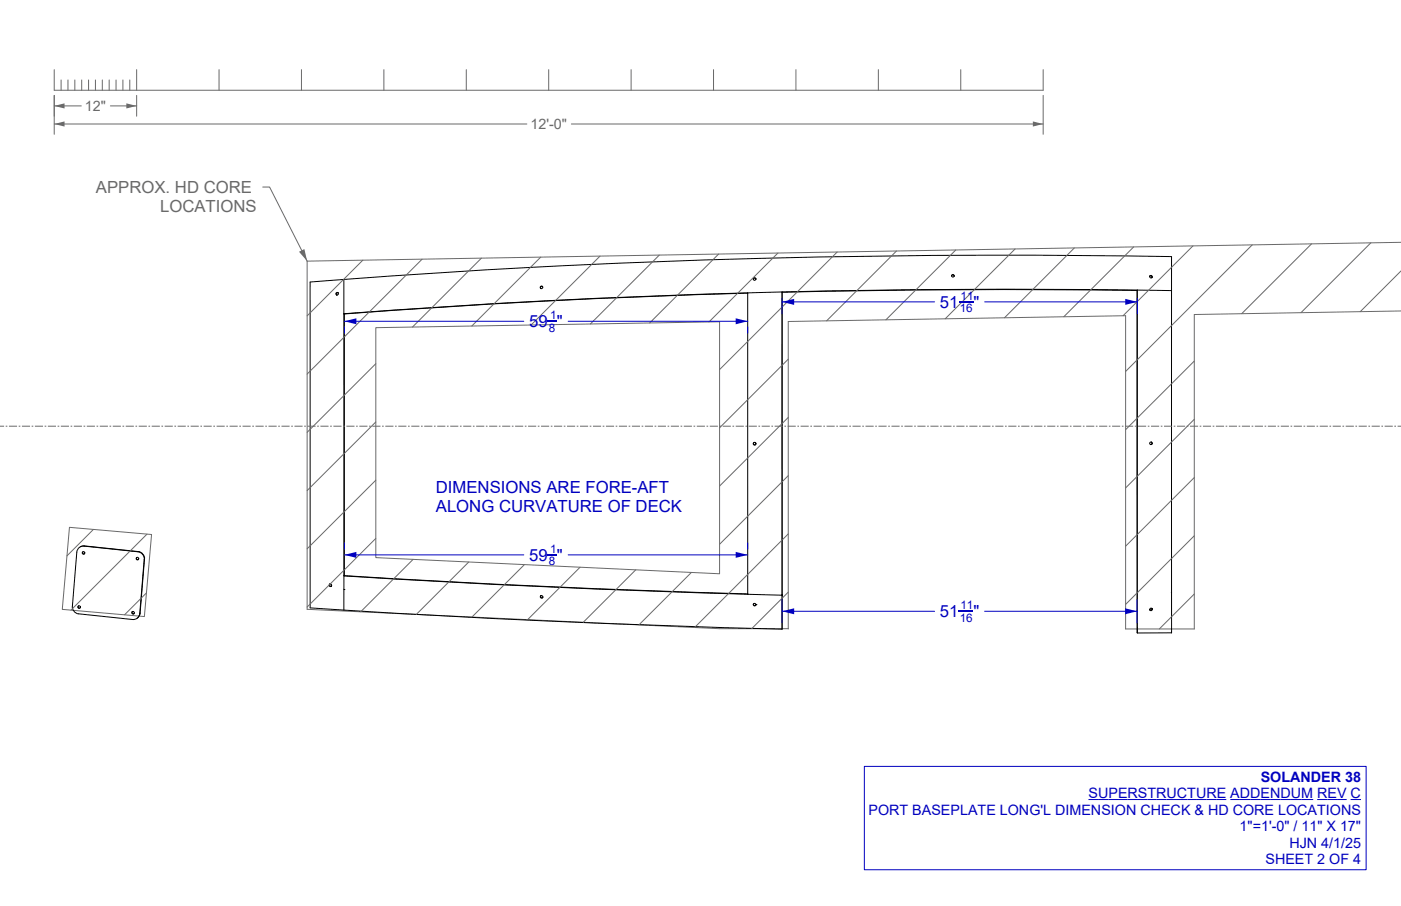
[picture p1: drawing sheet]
<svg xmlns="http://www.w3.org/2000/svg" width="432mm" height="279mm" viewBox="0 0 432 279" stroke-linecap="round" stroke-linejoin="round" font-family="sans-serif">
<!-- layer: Make2D -->
<g fill="none" stroke="#696969" stroke-width=".31">
<path d="M130.1 79.9l-35.4 35.5M148.4 79.6l-21.3 21.3M166.7 79.3l-21.3 21.2M184.9 79l-21.2 21.2M203.2 78.7l-21.2 21.2M221.5 78.3l-21.3 21.3M239.8 78l-21.3 21.3M258 77.7l-36.2 36.3M276.3 77.4l-21.5 21.5M294.6 77.1l-21.6 21.5M312.9 76.8l-21.6 21.5M331.1 76.5l-21.5 21.5"/>
<path d="M349.4 76.1l-21.5 21.6M367.7 75.8l-21.6 21.6M386 75.5l-39.1 39.1M404.2 75.2l-21.5 21.5M422.5 74.9l-21.5 21.5M431.8 74.7l-337.1 5.8v107.4l127.1 6h21.1M111.8 80.2l-17.1 17.2M431.8 95.9l-63.7 1.1v97h-21.2v-96.6l-104 1.7v94.9M431.8 83.6l-12.6 12.5M115.8 112.2l-21.1 21.1M115.8 101.1l106-1.9v77.7l-106-4.9zM242.9 110.8l-21.1 21.1"/>
<path d="M368.1 111.3l-21.2 21.2M0 131.4h1.3M1.8 131.4h.5M2.8 131.4h2.5M5.8 131.4h.5M6.8 131.4h2.5M9.8 131.4h.5M10.8 131.4h2.5M13.8 131.4h.5M14.8 131.4h2.5M17.8 131.4h.5M18.8 131.4h2.5"/>
<path d="M21.8 131.4h.5M22.8 131.4h2.5M25.8 131.4h.5M26.8 131.4h2.5M29.8 131.4h.5M30.8 131.4h2.5M33.8 131.4h.5M34.8 131.4h2.5M37.8 131.4h.5M38.8 131.4h2.5M41.8 131.4h.5M42.8 131.4h2.5"/>
<path d="M45.8 131.4h.5M46.8 131.4h2.5M49.8 131.4h.5M50.8 131.4h2.5M53.8 131.4h.5M54.8 131.4h2.5M57.8 131.4h.5M58.8 131.4h2.5M61.8 131.4h.5M62.8 131.4h2.5M65.8 131.4h.5M66.8 131.4h2.5"/>
<path d="M69.8 131.4h.5M70.8 131.4h2.5M73.8 131.4h.5M74.8 131.4h2.5M77.8 131.4h.5M78.8 131.4h2.5M81.8 131.4h.5M82.8 131.4h2.5M85.8 131.4h.5M86.8 131.4h2.5M89.8 131.4h.5M90.8 131.4h2.5"/>
<path d="M93.8 131.4h.5M94.8 131.4h2.5M97.8 131.4h.5M98.8 131.4h2.5M101.8 131.4h.5M102.8 131.4h2.5M105.8 131.4h.5M106.8 131.4h2.5M109.8 131.4h.5M110.8 131.4h2.5M113.8 131.4h.5M114.8 131.4h2.5"/>
<path d="M115.8 130.1l-21.1 21.2M117.8 131.4h.5M118.8 131.4h2.5M121.8 131.4h.5M122.8 131.4h2.5M125.8 131.4h.5M126.8 131.4h2.5M129.8 131.4h.5M130.8 131.4h2.5M133.8 131.4h.5M134.8 131.4h2.5M137.8 131.4h.5"/>
<path d="M138.8 131.4h2.5M141.8 131.4h.5M142.8 131.4h2.5M145.8 131.4h.5M146.8 131.4h2.5M149.8 131.4h.5M150.8 131.4h2.5M153.8 131.4h.5M154.8 131.4h2.5M157.8 131.4h.5M158.8 131.4h2.5M161.8 131.4h.5"/>
<path d="M162.8 131.4h2.5M165.8 131.4h.5M166.8 131.4h2.5M169.8 131.4h.5M170.8 131.4h2.5M173.8 131.4h.5M174.8 131.4h2.5M177.8 131.4h.5M178.8 131.4h2.5M181.8 131.4h.5M182.8 131.4h2.5M185.8 131.4h.5"/>
<path d="M186.8 131.4h2.5M189.8 131.4h.5M190.8 131.4h2.5M193.8 131.4h.5M194.8 131.4h2.5M197.8 131.4h.5M198.8 131.4h2.5M201.8 131.4h.5M202.8 131.4h2.5M205.8 131.4h.5M206.8 131.4h2.5M209.8 131.4h.5"/>
<path d="M210.8 131.4h2.5M213.8 131.4h.5M214.8 131.4h2.5M217.8 131.4h.5M218.8 131.4h2.5M221.8 131.4h.5M222.8 131.4h2.5M225.8 131.4h.5M226.8 131.4h2.5M229.8 131.4h.5M230.8 131.4h2.5M233.8 131.4h.5"/>
<path d="M234.8 131.4h2.5M237.8 131.4h.5M238.8 131.4h2.5M241.8 131.4h.5M242.8 131.4h2.5M242.9 128.7l-21.1 21.2M245.8 131.4h.5M246.8 131.4h2.5M249.8 131.4h.5M250.8 131.4h2.5M253.8 131.4h.5M254.8 131.4h2.5"/>
<path d="M257.8 131.4h.5M258.8 131.4h2.5M261.8 131.4h.5M262.8 131.4h2.5M265.8 131.4h.5M266.8 131.4h2.5M269.8 131.4h.5M270.8 131.4h2.5M273.8 131.4h.5M274.8 131.4h2.5M277.8 131.4h.5M278.8 131.4h2.5"/>
<path d="M281.8 131.4h.5M282.8 131.4h2.5M285.8 131.4h.5M286.8 131.4h2.5M289.8 131.4h.5M290.8 131.4h2.5M293.8 131.4h.5M294.8 131.4h2.5M297.8 131.4h.5M298.8 131.4h2.5M301.8 131.4h.5M302.8 131.4h2.5"/>
<path d="M305.8 131.4h.5M306.8 131.4h2.5M309.8 131.4h.5M310.8 131.4h2.5M313.8 131.4h.5M314.8 131.4h2.5M317.8 131.4h.5M318.8 131.4h2.5M321.8 131.4h.5M322.8 131.4h2.5M325.8 131.4h.5M326.8 131.4h2.5"/>
<path d="M329.8 131.4h.5M330.8 131.4h2.5M333.8 131.4h.5M334.8 131.4h2.5M337.8 131.4h.5M338.8 131.4h2.5M341.8 131.4h.5M342.8 131.4h2.5M345.8 131.4h.5M346.8 131.4h2.5M349.8 131.4h.5M350.8 131.4h2.5"/>
<path d="M353.8 131.4h.5M354.8 131.4h2.5M357.8 131.4h.5M358.8 131.4h2.5M361.8 131.4h.5M362.8 131.4h2.5M365.8 131.4h.5M366.8 131.4h2.5M368.1 129.3l-21.2 21.2M369.8 131.4h.5M370.8 131.4h2.5M373.8 131.4h.5"/>
<path d="M374.8 131.4h2.5M377.8 131.4h.5M378.8 131.4h2.5M381.8 131.4h.5M382.8 131.4h2.5M385.8 131.4h.5M386.8 131.4h2.5M389.8 131.4h.5M390.8 131.4h2.5M393.8 131.4h.5M394.8 131.4h2.5M397.8 131.4h.5"/>
<path d="M398.8 131.4h2.5M401.8 131.4h.5M402.8 131.4h2.5M405.8 131.4h.5M406.8 131.4h2.5M409.8 131.4h.5M410.8 131.4h2.5M413.8 131.4h.5M414.8 131.4h2.5M417.8 131.4h.5M418.8 131.4h2.5M421.8 131.4h.5"/>
<path d="M422.8 131.4h2.5M425.8 131.4h.5M426.8 131.4h2.5M429.8 131.4h.5M430.8 131.4h1M115.8 148.1l-21.1 21.1M242.9 146.7l-21.1 21.2M368.1 147.3l-21.2 21.1M21.4 162.6l25.3 2.2-2.2 25.3-25.3-2.2zM28.8 163.3l-8.2 8.1M45.3 164.7l-23.4 23.5M115.8 166l-21.1 21.2"/>
<path d="M127.3 172.5l-16.1 16.2M144.5 173.3l-16.2 16.2M161.6 174.1l-16.1 16.2M178.8 174.9l-16.2 16.2M195.9 175.7l-16.1 16.2M213.1 176.5l-16.2 16.2M242.9 164.6l-28.8 28.9M368.1 165.2l-21.2 21.2M45.1 182.9l-6.7 6.7M242.9 182.6l-11.2 11.3M368.1 183.2l-10.8 10.8"/>
</g>
<g fill="none" stroke="#000" stroke-width=".31">
<path d="M104.1 90.2a.4 .4 0 0 0-.5 .2 .4 .4 0 0 0 .1 .5M104.1 90.2a.4 .4 0 0 1 .2 .5 .4 .4 0 0 1-.6 .2M104.1 90.2l.1 .1a.4 .4 0 0 0-.5 .2 .4 .4 0 0 0 .2 .5l-.2-.1M106 86.2l29.2-2.1 29.5-1.7 29.1-1.4 32.1-1.1 29.3-.7 32.2-.4 32.2-.1 31.7 .3 9.8 .1v10.5M106 86.2l-10.4 .8v4.3v96.2l10.4 .6M106 86.2v10.6M106 96.8v80.8M106 96.8h.1M106.1 96.8v80.7M167.2 88.3v.5l-.6 .1M167.2 88.3l-.6 .1v.5M167.2 88.3l-.6 .2v.4"/>
<path d="M230.4 90.3l.1 93 10.5 .3M230.4 90.3l-36.4 1.4-28.6 1.3-28.4 1.7-30.9 2.1M230.4 90.3l-31.3 1.1-31.2 1.4-31.1 1.8-30.8 2.2M232.9 86a.4 .4 0 0 0-.4-.2 .4 .4 0 0 0-.3 .4M233 86v.1M241 90v93.6M241 90l-10.6 .3M241 90l.1 .1M241.1 90.1h.1M241.1 90.1v93.3M293.3 85.1l.4-.3 .4 .4M350.5 89.6l-54.7-.3-54.7 .8"/>
<path d="M350.5 89.6v105.6M350.5 89.5l-54.7-.3-54.8 .8M350.5 89.5l10.6 .1M350.5 89.5v105.7M350.5 89.5v.1M354.4 85.1l-.1 .2a.4 .4 0 0 1 .6-.2 .4 .4 0 0 1 .1 .5l.1-.1M354.4 85.1l.5-.1 .2 .5M354.4 85.1l.2 .6 .5-.2M361.1 89.6v93.2M354.9 136.3l.2 .5-.5 .3M354.9 136.3l-.5 .3 .2 .5M24.2 169l1-.5 .7-.1 16.6 1.8a2.18 2.18 0 0 1 1.9 2.3l-1.3 16.7a2.03 2.03 0 0 1-2.3 1.8l-16.6-1.7a2.18 2.18 0 0 1-1.9-2.3l1.4-16.7z"/>
<path d="M24.8 168.6l1.2-.3 16.6 1.8a2.18 2.18 0 0 1 1.9 2.3l-1.3 16.7-.4 1-.4 .5M25.6 170.2l-.1 .4 .5 .2M42.2 171.9l-.1 .5 .5 .1M106 177.6l62 3.3 62.5 2.3a2971.7 2971.7 0 0 1-78.2-3zM106 177.6v10.5M24.2 186.8l-.1 .5 .6 .2M40.8 188.6v.5l.4 .2M101.6 180.2a.4 .4 0 0 0-.1 .5 .4 .4 0 0 0 .5 .1M101.6 180.2a.4 .4 0 0 1 .6 .1 .4 .4 0 0 1-.2 .5M101.6 180.1h.2a.4 .4 0 0 0-.2 .5 .4 .4 0 0 0 .6 .2h-.2M106 181.8h.1M166.6 183.8l.5-.1 .1 .6"/>
<path d="M166.6 183.8l.2 .5h.4M166.6 183.8l.1 .6 .5-.1M232.2 186.4v-.1a.4 .4 0 0 0 .3 .4 .4 .4 0 0 0 .5-.2M232.2 186.4l.4-.3 .4 .4M232.2 186.4a.4 .4 0 0 0 .3 .5 .4 .4 0 0 0 .5-.4M233 186.4h.1M241.1 193.9h.1M241 183.6h.1M241 183.4h.1M241.1 183.6l-.1 10.4-33.6-1-36.5-1.4-31.5-1.5-33.4-2M241.1 183.4l-.1 .2M241.1 183.4v10.5"/>
<path d="M355.1 187.7l-.3 .4-.5-.1 .1 .1M355.1 187.8a.4 .4 0 0 1-.2 .5 .4 .4 0 0 1-.5-.2M355.1 187.8a.4 .4 0 0 0-.5-.2 .4 .4 0 0 0-.2 .5M361 182.7l.1 .1M361 195l.1 .2M361.1 182.8v12.4M361.1 195.2h-10.6"/>
<circle cx="232.6" cy="86" r=".4"/>
<circle cx="293.7" cy="85.1" r=".4"/>
<circle cx="232.6" cy="136.8" r=".4"/>
<circle cx="25.7" cy="170.5" r=".4"/>
<circle cx="42.4" cy="172.3" r=".4"/>
<circle cx="24.4" cy="187.2" r=".4"/>
<circle cx="41" cy="189" r=".39"/>
</g>
<path d="M92.2 77.6l1.6-.8 .9 3.7z" fill="#696969"/>
<path d="M81 57.7h2.1l11.6 22.8" fill="none" stroke="#696969" stroke-width=".31"/>
<path d="M295.4 93h4.6" fill="none" stroke="#0000bf" stroke-width=".38"/>
<g fill="#0000bf">
<path d="M241.1 93.1l3.7-.9v1.8z"/>
<path d="M346.8 92.2l3.7 .9-3.7 .9z"/>
</g>
<path d="M241.1 92v4.8M241.1 93.1h47M303.5 93.1h47M350.5 92v4.8" fill="none" stroke="#0000bf" stroke-width=".31"/>
<path d="M295.4 188.5h4.6" fill="none" stroke="#0000bf" stroke-width=".38"/>
<g fill="#0000bf">
<path d="M241.1 188.5l3.7-.9v1.8z"/>
<path d="M346.8 187.6l3.7 .9-3.7 .9z"/>
</g>
<path d="M241.1 184.8v7.2M241.1 188.5h46.9M303.5 188.5h47M350.5 184.8v7.3" fill="none" stroke="#0000bf" stroke-width=".31"/>
<path d="M168.8 99h2.9" fill="none" stroke="#0000bf" stroke-width=".38"/>
<g fill="#0000bf">
<path d="M106.1 99.1l3.7-.9v1.8z"/>
<path d="M226.7 98.2l3.7 .9-3.7 .9z"/>
</g>
<path d="M106.1 99.1h55.3M175.1 99.1h55.3M106.1 100.8v2M230.4 100.8v2" fill="none" stroke="#0000bf" stroke-width=".31"/>
<path d="M168.8 171.1h2.9" fill="none" stroke="#0000bf" stroke-width=".38"/>
<g fill="#0000bf">
<path d="M106.1 171.1l3.7-.9v1.8z"/>
<path d="M226.7 170.2l3.8 .9-3.8 .9z"/>
</g>
<path d="M106.1 167.4v2M106.1 171.1h55.3M175.1 171.1h55.4M230.5 167.4v2" fill="none" stroke="#0000bf" stroke-width=".31"/>
<g fill="none" stroke="#696969" stroke-width=".31">
<path d="M16.7 21.5v6.3h304.8v-6.3M18.8 24.7v3.1M20.9 24.7v3.1M23.1 24.7v3.1M25.2 24.7v3.1M27.3 24.7v3.1M29.4 24.7v3.1M31.5 24.7v3.1M33.6 24.7v3.1M35.8 24.7v3.1M37.9 24.7v3.1M40 24.7v3.1"/>
<path d="M42.1 21.5v6.3M67.5 21.5v6.3M92.9 21.5v6.3M118.3 21.5v6.3M143.7 21.5v6.3M169.1 21.5v6.3M194.5 21.5v6.3M219.9 21.5v6.3M245.3 21.5v6.3M270.7 21.5v6.3M296.1 21.5v6.3"/>
</g>
<g fill="#696969">
<path d="M16.7 32.7l3.2-.8v1.6z"/>
<path d="M38.9 31.9l3.2 .8-3.2 .8z"/>
</g>
<path d="M16.7 29.4v6.4M16.7 32.7h8.4M34 32.7h8.1M42.1 29.4v6.4" fill="none" stroke="#696969" stroke-width=".31"/>
<g fill="#696969">
<path d="M16.7 38.2l3.2-.8v1.6z"/>
<path d="M318.3 37.4l3.2 .8-3.2 .8z"/>
</g>
<path d="M16.7 29.4v12M16.7 38.2h145.7M176.1 38.2h145.4M321.5 29.4v12" fill="none" stroke="#696969" stroke-width=".31"/>
<path d="M266.4 236.3h154.7v31.9h-154.7zM335.5 246.6h42.5M379.2 246.6h25.5M406 246.6h9.1M416.3 246.6h3.2" fill="none" stroke="#0000bf" stroke-width=".31"/>
<g font-size="5.2" fill="#696969">
<text x="29.6" y="59.6">APPROX. HD CORE</text>
<text x="49.3" y="65.5">LOCATIONS</text>
</g>
<g font-size="5.2" fill="#0000bf">
<text x="289.7" y="94.9">51</text>
<text x="300" y="94.9">&quot;</text>
<text x="163.1" y="100.9">59 &quot;</text>
<text x="134.3" y="152.1">DIMENSIONS ARE FORE-AFT</text>
<text x="134.3" y="158">ALONG CURVATURE OF DECK</text>
<text x="163.1" y="172.9">59 &quot;</text>
<text x="289.7" y="190.3">51</text>
<text x="300" y="190.3">&quot;</text>
</g>
<g font-size="4.4" fill="#696969">
<text x="26.2" y="34.3">12&quot;</text>
<text x="163.5" y="39.8">12'-0&quot;</text>
</g>
<g font-size="4.4" fill="#0000bf">
<text x="388.6" y="241.2">SOLANDER 38</text>
<text x="267.7" y="251.3">PORT BASEPLATE LONG'L DIMENSION CHECK &amp; HD CORE LOCATIONS</text>
<text x="335.5" y="246.2">SUPERSTRUCTURE ADDENDUM REV C</text>
<text x="382.1" y="256.4">1&quot;=1'-0&quot; / 11&quot; X 17&quot;</text>
<text x="397.4" y="261.5">HJN 4/1/25</text>
<text x="390" y="266.6">SHEET 2 OF 4</text>
</g>
<g font-size="3.6" fill="#0000bf">
<text x="296.1" y="92.5">11</text>
<text x="169.6" y="98.4">1</text>
<text x="295.8" y="96.3">16</text>
<text x="169.2" y="102.2">8</text>
<text x="169.6" y="170.5">1</text>
<text x="169.2" y="174.3">8</text>
<text x="295.8" y="191.7">16</text>
<text x="296" y="187.9">11</text>
</g>
</svg>
